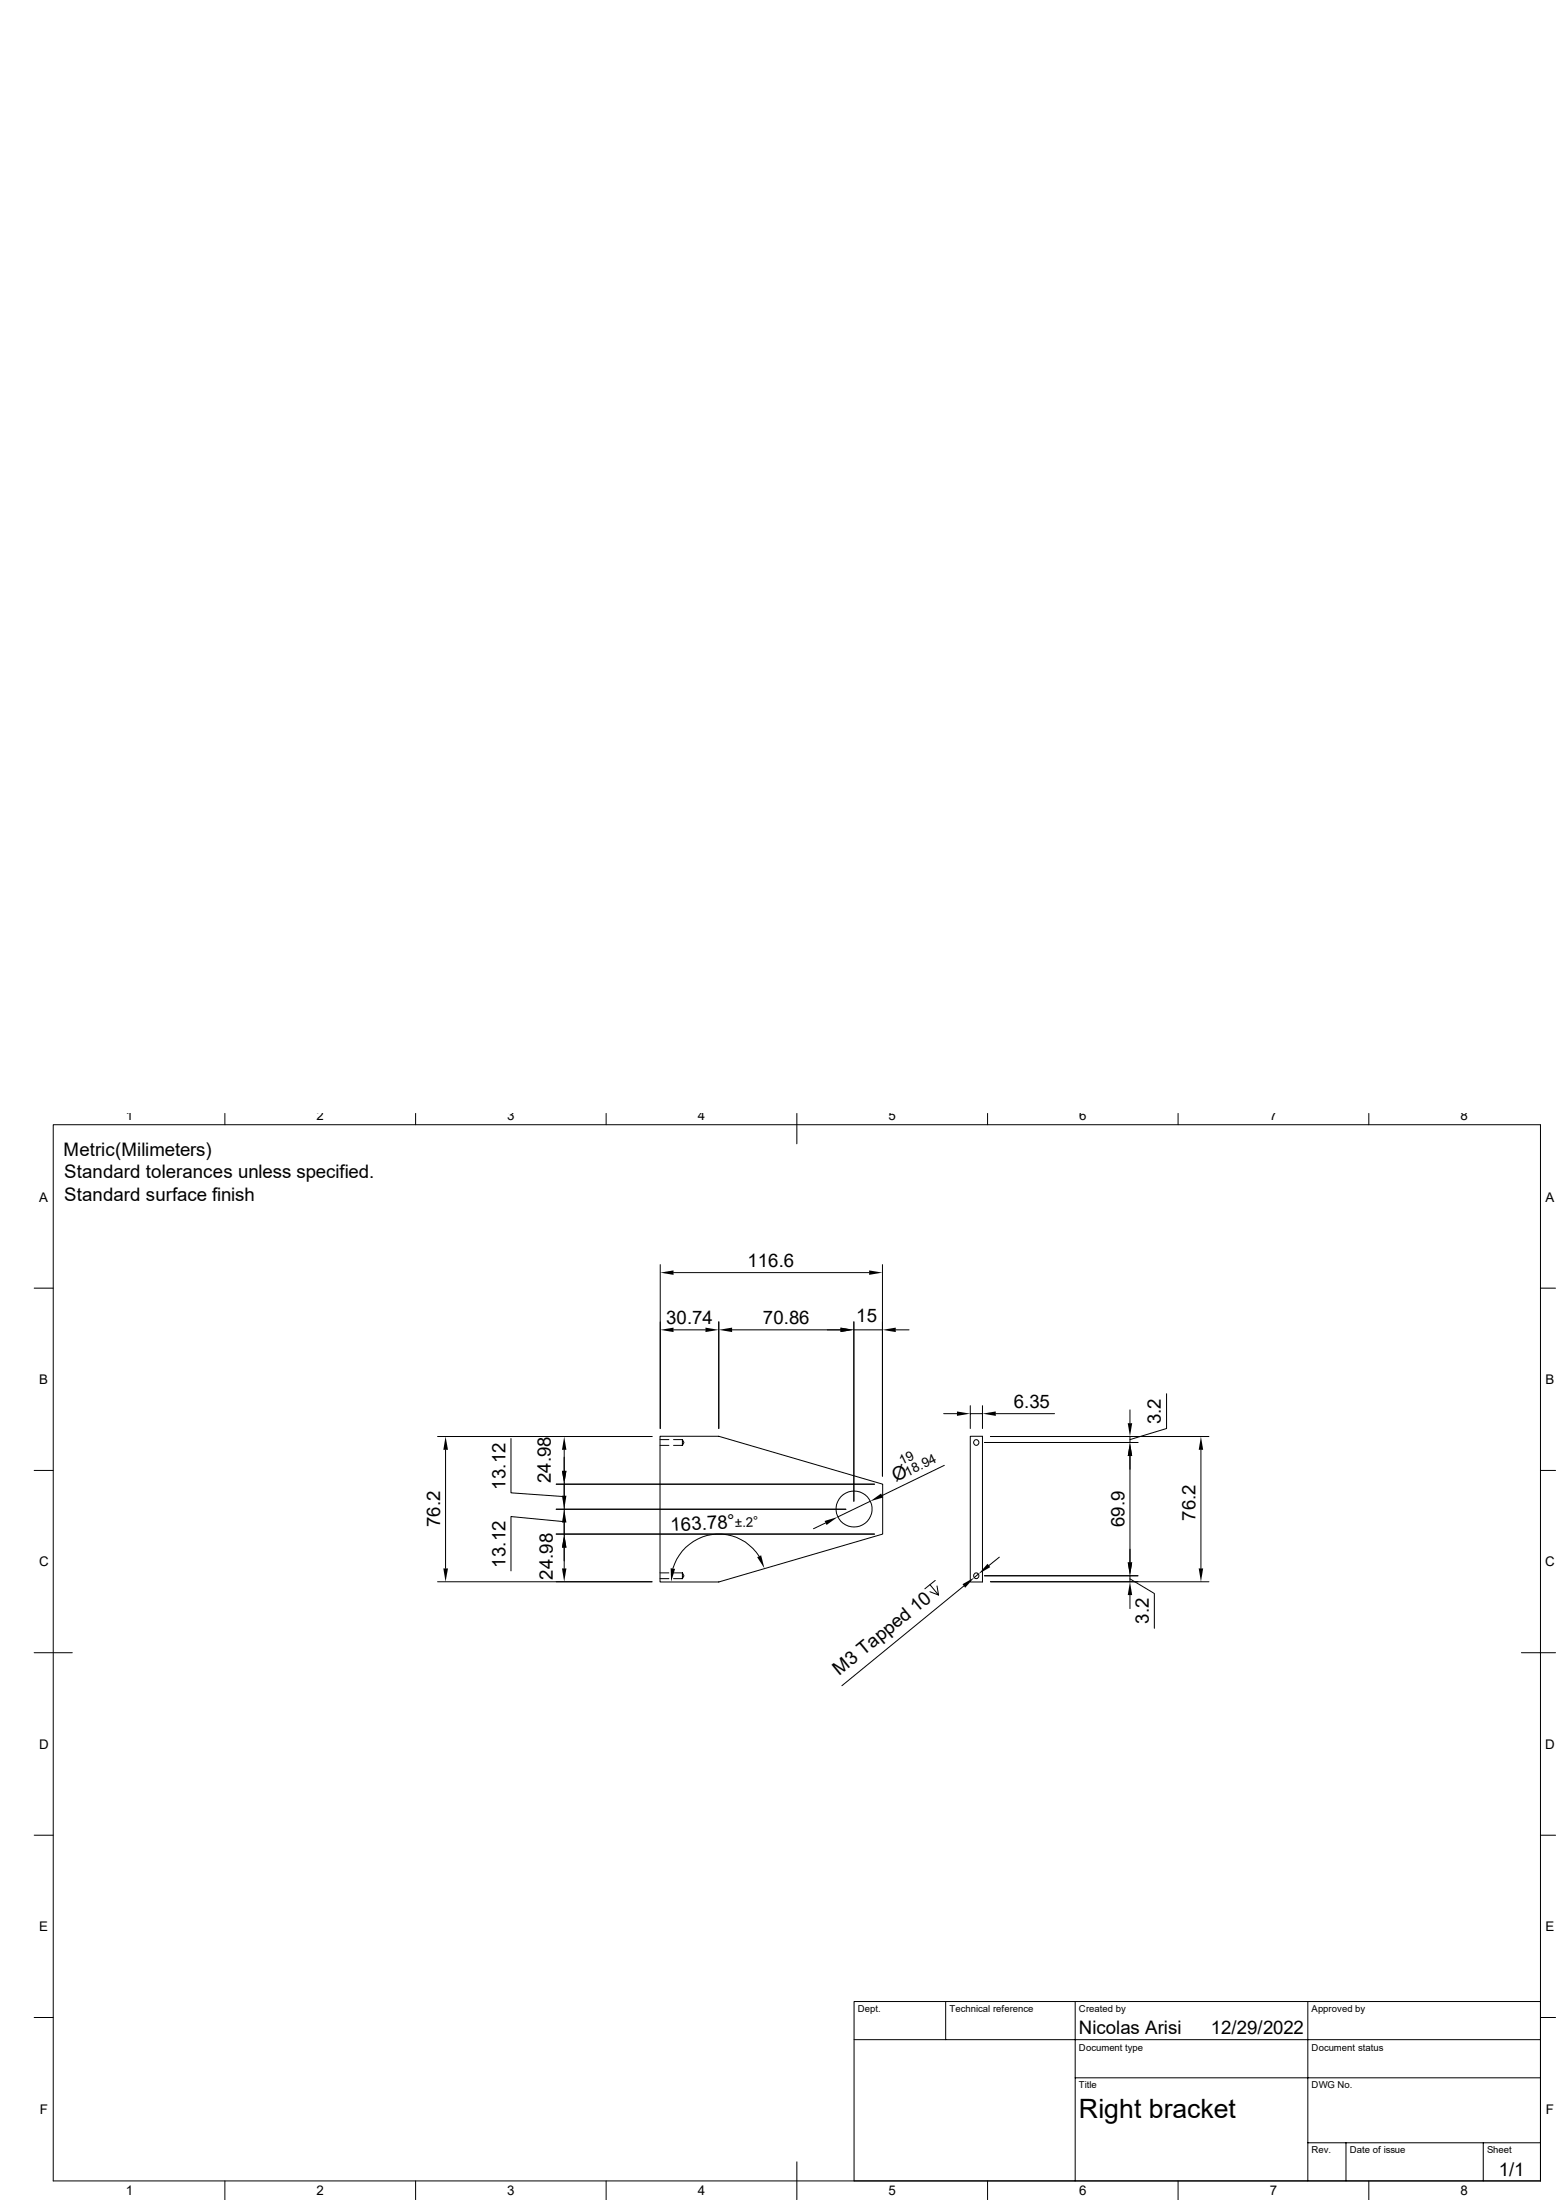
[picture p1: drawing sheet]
<svg xmlns="http://www.w3.org/2000/svg" width="297mm" height="420mm" viewBox="0 0 297 420" stroke-linecap="round" stroke-linejoin="round" font-family="sans-serif">
<g fill="none" stroke="#000" stroke-width=".19">
<path d="M10.2 214.7h283.8v201.6h-283.8zM42.9 212.6v2.1M79.3 212.6v2.1M115.7 212.6v2.1M152.1 212.6v5.8M188.5 212.6v2.1M224.9 212.6v2.1M261.3 212.6v2.1M6.5 245.9h3.7M126 241.4v31.3M128.6 243h37.3M128.6 253.9h6.1"/>
<path d="M137.2 252.3v20.4M139.7 253.9h20.7M163 253.9h5.4M163 252.3v34.3M168.4 241.4v40.4M171 253.9h2.5M294 245.9h2.9M83.5 274.2h41M85 276.8v22.6M97.5 274.6v10.4l10.2 .7M107.7 276.8v4M126 274.2h11.2l31.3 9.1v9.6l-31.3 9.1h-11.2z"/>
<path d="M126 274.8h1.7M126 275.9h1.7M128.6 274.8h1.7M128.6 275.9h1.7M130.3 274.8v1.1M130.3 274.8l.3 .6-.3 .5M180.1 269.9h2.6M180.3 279.7l-11.9 5.8M185.2 274.2h2.3v27.8h-2.3zM185.2 268.4v4.3M185.2 269.9h2.3M187.5 268.4v4.3"/>
<path d="M187.9 275.4h29.3M189.1 274.2h41.7M190.1 269.9h11.2M215.7 269.2v2.5M215.7 278v20.3M215.7 274.2v1.2zM222.7 266.1v6.6l-7 2.1M229.2 276.8v22.6M6.5 280.7h3.7M106.2 288.1h55.3M106.2 292.9h60.7M106.2 283.3h60.7"/>
<path d="M107.7 283v2.5M107.7 295.4v4M107.7 283.3v4.8zM107.7 288.1v4.8zM107.7 290.5l-10.2-1v10.4M107.7 290.7v2.5M144.9 297.1a9.1 9.1 0 0 0-9-4.2 9.1 9.1 0 0 0-7.5 6.5M157.6 290.7l-2.3 1.1M166.1 286.6l-6.2 3M190.8 297.3l-2 1.6M294 280.7h2.9M6.5 315.5h7.3"/>
<path d="M83.5 302h41M126 300.3h1.7M126 301.4h1.7M128.6 300.3h1.7M128.6 301.4h1.7M130.3 300.3v1.1M130.3 300.3l.3 .5-.3 .6M177.5 302.5l1.7 2-1.7-.6M178.5 301.7l-2 1.6M178.9 302.8l.3 1.7M184 302.8l-23.3 19M186.8 300.5l-.8 .7"/>
<path d="M189.1 302h41.7M215.7 304.5v2.6M215.7 300.8v1.2zM215.7 301.4l4.6 2.8v6.7M217.2 300.8h-29.3M290.4 315.5h6.5M6.5 350.4h3.7M294 350.4h2.9M6.5 385.1h3.7M163 389.4h131M180.5 382.1v7.3M205.2 396.7h88.8"/>
<path d="M205.2 382.1v34.2M249.6 382.1v34.2M294 382.1h-131v34.2M294 385.1h2.9M42.9 416.3v3.6M79.3 416.3v3.6M115.7 416.3v3.6M152.1 412.7v7.2M188.5 416.3v3.6M224.9 416.3v3.6M249.6 409.1h44.4M256.9 409.1v7.2"/>
<path d="M261.3 416.3v3.6M283.1 409.1v7.2"/>
<circle cx="186.3" cy="275.4" r=".53"/>
<circle cx="163" cy="288.1" r="3.4"/>
<circle cx="186.3" cy="300.8" r=".53"/>
</g>
<g fill="#000">
<path d="M126 243l2.6-.5v.9zM126 253.9l2.6-.5v.9zM134.7 253.4l2.5 .5-2.5 .4zM137.2 253.9l2.5-.5v.9zM160.4 253.4l2.6 .5-2.6 .4zM165.9 242.5l2.5 .5-2.5 .4zM168.4 253.9l2.6-.5v.9zM85 274.2l.5 2.6h-.9zM107.7 274.2l.4 2.6h-.8zM182.7 269.5l2.5 .4-2.5 .4zM187.5 269.9l2.6-.4v.8zM215.3 271.7h.8l-.4 2.5z"/>
<path d="M215.7 275.4l.4 2.6h-.8zM229.2 274.2l.5 2.6h-.9zM84.6 299.4h.9l-.5 2.6zM107.3 280.8h.8l-.4 2.5zM107.7 288.1l.4 2.6h-.8zM107.3 285.5h.8l-.4 2.6zM107.7 292.9l.4 2.5h-.8zM107.3 299.4h.8l-.4 2.6zM128 299.4l.9 .1-.8 2.5zM144.5 297.3l.8-.4 .6 2.5zM157.4 290.4l2.5-.8-2.1 1.5zM166.1 286.6l2.1-1.5 .4 .8z"/>
<path d="M188.5 298.5l.5 .7-2.2 1.3zM215.3 298.3h.8l-.4 2.5zM228.8 299.4h.9l-.5 2.6zM183.7 302.4l2.3-1.2-1.8 1.9zM215.7 302l.4 2.5h-.8z"/>
</g>
<text font-size="5.1" x="206" y="404.3">Right bracket</text>
<g font-size="3.6">
<text x="12.1" y="220.6">Metric(Milimeters)</text>
<text x="12.3" y="225">Standard tolerances unless specified.</text>
<text x="12.3" y="229.2">Standard surface finish</text>
<text x="142.7" y="241.9">116.6</text>
<text x="127.2" y="252.8">30.74</text>
<text x="145.6" y="252.8">70.86</text>
<text x="163.5" y="252.3">15</text>
<text x="193.5" y="268.8">6.35</text>
<text x="221.6" y="271.9" transform="rotate(-90 221.6 271.9)">3.2</text>
<text x="96.5" y="284.4" transform="rotate(-90 96.5 284.4)">13.12</text>
<text x="105.2" y="283.1" transform="rotate(-90 105.2 283.1)">24.98</text>
<text x="171" y="283" transform="rotate(-26 171 283)">Ø</text>
<text x="84" y="291.6" transform="rotate(-90 84 291.6)">76.2</text>
<text x="128.1" y="292.4" transform="rotate(-3 128.1 292.4)">163.78°</text>
<text x="214.6" y="291.6" transform="rotate(-90 214.6 291.6)">69.9</text>
<text x="228.2" y="290.3" transform="rotate(-90 228.2 290.3)">76.2</text>
<text x="96.5" y="299.3" transform="rotate(-90 96.5 299.3)">13.12</text>
<text x="105.5" y="301.6" transform="rotate(-90 105.5 301.6)">24.98</text>
<text x="219.3" y="310" transform="rotate(-90 219.3 310)">3.2</text>
<text x="160.2" y="320" transform="rotate(-39 160.2 320)">M3 Tapped 10</text>
<text x="206" y="388.3">Nicolas Arisi</text>
<text x="231.1" y="388.3">12/29/2022</text>
<text x="286.1" y="415.3">1/1</text>
</g>
<g font-size="2.5">
<text x="24" y="213.8">1</text>
<text x="60.4" y="213.8">2</text>
<text x="96.8" y="213.8">3</text>
<text x="133.2" y="213.8">4</text>
<text x="169.6" y="213.8">5</text>
<text x="206" y="213.8">6</text>
<text x="242.4" y="213.8">7</text>
<text x="278.8" y="213.8">8</text>
<text x="7.5" y="229.4">A</text>
<text x="295" y="229.4">A</text>
<text x="7.5" y="264.2">B</text>
<text x="295" y="264.2">B</text>
<text x="172.1" y="279.7" transform="rotate(-26 172.1 279.7)">19</text>
<text x="173.2" y="281.9" transform="rotate(-26 173.2 281.9)">18.94</text>
<text x="140.3" y="291.6" transform="rotate(-3 140.3 291.6)">±.2°</text>
<text x="7.5" y="299">C</text>
<text x="294.9" y="299">C</text>
<text x="7.5" y="333.8">D</text>
<text x="294.9" y="333.8">D</text>
<text x="7.5" y="368.6">E</text>
<text x="295" y="368.6">E</text>
<text x="7.6" y="403.5">F</text>
<text x="295.1" y="403.5">F</text>
<text x="24" y="419.1">1</text>
<text x="60.4" y="419.1">2</text>
<text x="96.8" y="419.1">3</text>
<text x="133.2" y="419.1">4</text>
<text x="169.6" y="419">5</text>
<text x="206" y="419.1">6</text>
<text x="242.4" y="419.1">7</text>
<text x="278.8" y="419.1">8</text>
</g>
<g font-size="1.8">
<text x="163.7" y="384.2">Dept.</text>
<text x="181.2" y="384.2">Technical reference</text>
<text x="206" y="384.2">Created by</text>
<text x="250.4" y="384.2">Approved by</text>
<text x="206" y="391.5">Document type</text>
<text x="250.4" y="391.5">Document status</text>
<text x="206" y="398.7">Title</text>
<text x="250.4" y="398.7">DWG No.</text>
<text x="250.4" y="411.1">Rev.</text>
<text x="257.6" y="411.1">Date of issue</text>
<text x="283.9" y="411.1">Sheet</text>
</g>
</svg>
